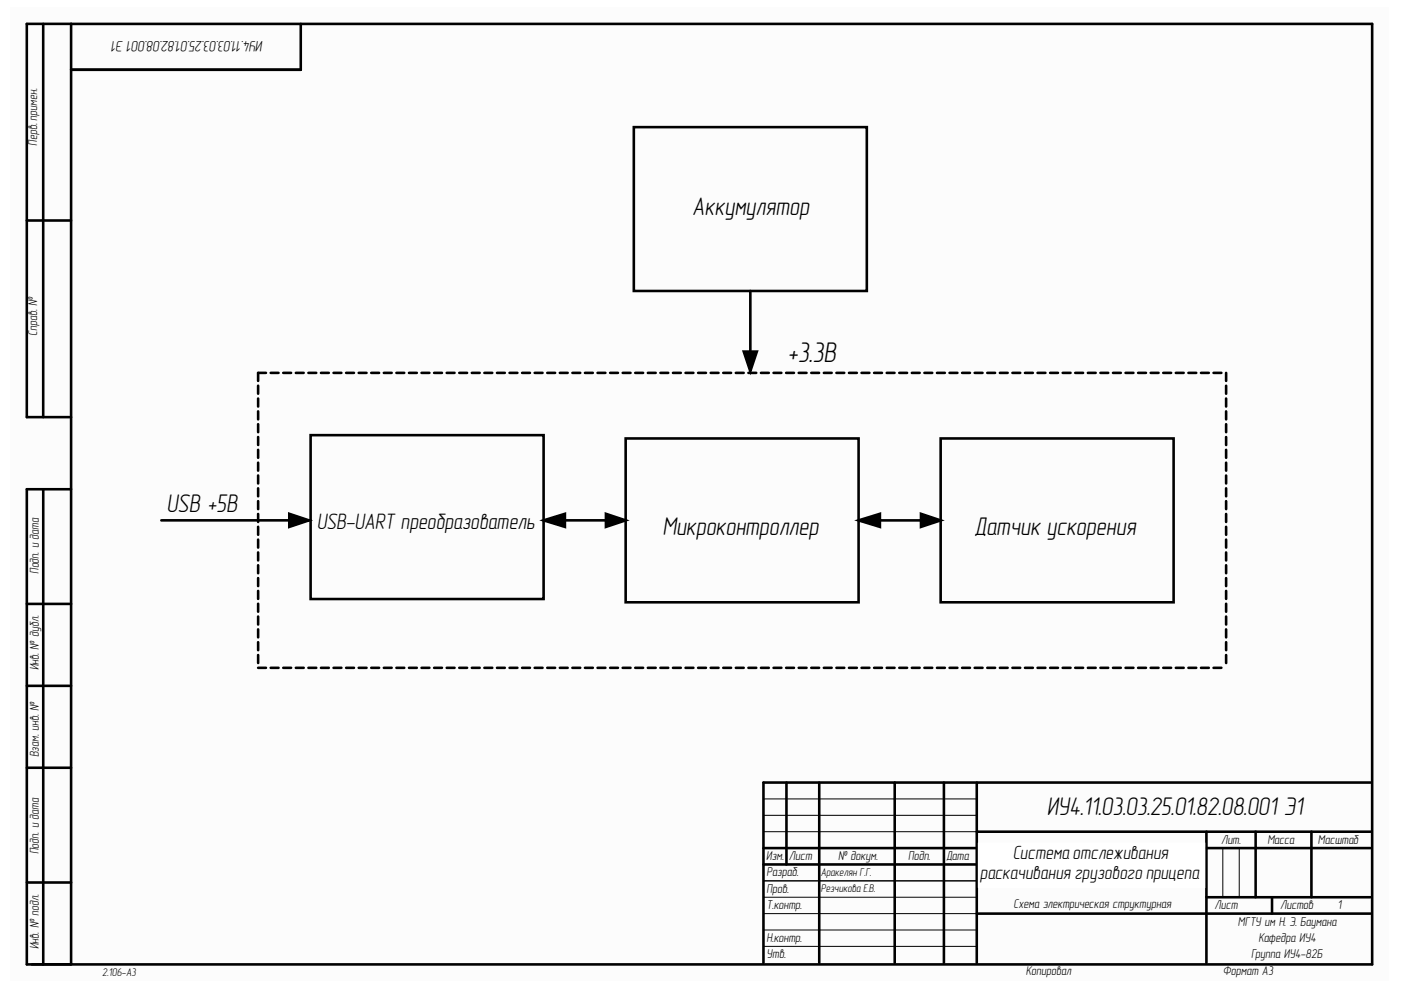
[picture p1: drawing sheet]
<svg xmlns="http://www.w3.org/2000/svg" width="297mm" height="210mm" viewBox="0 0 297 210" stroke-linecap="round" stroke-linejoin="round" font-family="sans-serif">
<g fill="#fffcf8">
<path d="M2.2 1.6h292.2v206.4h-292.2z" fill-rule="evenodd"/>
<path d="M2.2 1.6h292.2v206.4h-292.2z" fill-rule="evenodd"/>
</g>
<g fill="none" stroke="#000" stroke-width=".55">
<path d="M9.2 5.1v83.3M15.1 5.1v199.4M63.8 5.1v9.7h-48.7M5.7 46.8h9.4M15.1 88.4h-9.4v-83.3h285.2v199.4h-285.2v-100.8h9.4M9.2 103.7v100.8M5.7 128h9.4M5.7 145.4h9.4M5.7 162.8h9.4M161.9 179.8h45.2M166.7 165.9v17.4M173.7 165.9v38.2"/>
<path d="M189.7 165.9v38.2M200.1 165.9v38.2M207.1 176.3h83.5M207.1 165.9v38.2M255.8 176.3v27.8M255.8 179.8h34.8M266.2 176.3v13.9M278 176.3v13.9M290.6 165.9h-128.7v38.2M5.7 187.1h9.4M161.9 183.3h45.2M207.1 193.7h83.5"/>
<path d="M255.8 190.2h34.8M269.7 190.2v3.5"/>
</g>
<path d="M161.9 176.3h45.2M161.9 172.9h45.2M161.9 169.4h45.2M259.3 179.8v10.4M262.7 179.8v10.4M161.9 197.2h45.2M161.9 193.7h45.2M161.9 190.2h45.2M161.9 186.8h45.2M161.9 200.7h45.2" fill="none" stroke="#000" stroke-width=".21"/>
<path d="M207.4 178.8h48v9.4h-48z" fill-rule="evenodd" fill="#fff"/>
<path d="M207.4 178.8h48v9.4h-48z" fill="none" stroke="#fff" stroke-width=".21"/>
<g fill="none" stroke="#000" stroke-width=".55">
<path d="M134.4 27h49.4v34.7h-49.4zM56.4 79.1h-1.7v1.7M57.4 79.1h1.7M60.1 79.1h1.6M62.7 79.1h1.7M65.4 79.1h1.7M68.1 79.1h1.6M70.7 79.1h1.7M73.4 79.1h1.6M76 79.1h1.7M78.7 79.1h1.7M81.4 79.1h1.6"/>
<path d="M84 79.1h1.7M86.7 79.1h1.7M89.4 79.1h1.6M92 79.1h1.7M94.7 79.1h1.7M97.4 79.1h1.6M100 79.1h1.7M102.7 79.1h1.7M105.4 79.1h1.6M108 79.1h1.7M110.7 79.1h1.7M113.4 79.1h1.6"/>
<path d="M116 79.1h1.7M118.7 79.1h1.7M121.4 79.1h1.6M124 79.1h1.7M126.7 79.1h1.7M129.4 79.1h1.6M132 79.1h1.7M134.7 79.1h1.7M137.4 79.1h1.6M140 79.1h1.7M142.7 79.1h1.6M145.3 79.1h1.7"/>
<path d="M148 79.1h1.7M150.7 79.1h1.6M153.3 79.1h1.7M156 79.1h1.7M157.7 74.5h2.8l-1.4 4.2zM158.7 79.1h1.6M159.1 61.7v15.6M161.3 79.1h1.7M164 79.1h1.7M166.7 79.1h1.6M169.3 79.1h1.7M172 79.1h1.7"/>
<path d="M174.7 79.1h1.6M177.3 79.1h1.7M180 79.1h1.7M182.7 79.1h1.6M185.3 79.1h1.7M188 79.1h1.7M190.7 79.1h1.6M193.3 79.1h1.7M196 79.1h1.7M198.7 79.1h1.6M201.3 79.1h1.7M204 79.1h1.7"/>
<path d="M206.6 79.1h1.7M209.3 79.1h1.7M212 79.1h1.6M214.7 79.1h1.6M217.3 79.1h1.7M220 79.1h1.6M222.6 79.1h1.7M225.3 79.1h1.7M228 79.1h1.6M230.6 79.1h1.7M233.3 79.1h1.7M236 79.1h1.6"/>
<path d="M238.6 79.1h1.7M241.3 79.1h1.7M244 79.1h1.6M246.6 79.1h1.7M249.3 79.1h1.7M252 79.1h1.6M254.6 79.1h1.7M257.3 79.1h1.7M260 79.1v1.7M54.7 81.8v1.7M54.7 84.5v1.7M54.7 87.2v1.7"/>
<path d="M54.7 89.9v1.7M54.7 92.7v1.7M54.7 95.4v1.7M54.7 98.1v1.7M65.9 92.3h49.4v34.7h-49.4zM132.6 93h49.4v34.7h-49.4zM199.4 93h49.4v34.7h-49.4zM260 81.8v1.7M260 84.5v1.7M260 87.2v1.7M260 89.9v1.7M260 92.7v1.7"/>
<path d="M260 95.4v1.7M260 98.1v1.7M34.2 110.3h31.3M54.7 100.8v1.7M54.7 103.5v1.7M54.7 106.3v1.7M54.7 109v1.7M54.7 111.7v1.7M54.7 114.4v1.7M54.7 117.1v1.7M54.7 119.8v1.7M61.3 108.9l4.2 1.4-4.2 1.4z"/>
<path d="M115.3 110.3l4.5-1.4v2.8zM115.3 110.3h17.3M128.5 108.9l4.1 1.4-4.1 1.4zM182 110.3l4.6-1.4v2.8zM182 110.3h17.4M195.3 108.9l4.1 1.4-4.1 1.4zM260 100.8v1.7M260 103.5v1.7M260 106.3v1.6M260 109v1.7M260 111.7v1.7M260 114.4v1.7"/>
<path d="M260 117.1v1.7M260 119.8v1.7M54.7 122.6v1.7M54.7 125.3v1.7M54.7 128v1.7M54.7 130.7v1.7M54.7 133.4v1.7M54.7 136.2v1.7M54.7 138.9v1.7M260 122.6v1.7M260 125.3v1.7M260 128v1.7"/>
<path d="M260 130.7v1.7M260 133.4v1.7M260 136.2v1.7M260 138.9v1.7M54.7 141.6h1.7M57.4 141.6h1.7M60.1 141.6h1.6M62.7 141.6h1.7M65.4 141.6h1.7M68.1 141.6h1.6M70.7 141.6h1.7M73.4 141.6h1.7"/>
<path d="M76.1 141.6h1.6M78.7 141.6h1.7M81.4 141.6h1.6M84 141.6h1.7M86.7 141.6h1.7M89.4 141.6h1.6M92 141.6h1.7M94.7 141.6h1.7M97.4 141.6h1.6M100 141.6h1.7M102.7 141.6h1.7M105.4 141.6h1.6"/>
<path d="M108 141.6h1.7M110.7 141.6h1.7M113.4 141.6h1.6M116 141.6h1.7M118.7 141.6h1.7M121.4 141.6h1.6M124 141.6h1.7M126.7 141.6h1.7M129.4 141.6h1.6M132 141.6h1.7M134.7 141.6h1.7M137.4 141.6h1.6"/>
<path d="M140 141.6h1.7M142.7 141.6h1.6M145.3 141.6h1.7M148 141.6h1.7M150.7 141.6h1.6M153.3 141.6h1.7M156 141.6h1.7M158.7 141.6h1.6M161.3 141.6h1.7M164 141.6h1.7M166.7 141.6h1.6M169.3 141.6h1.7"/>
<path d="M172 141.6h1.7M174.7 141.6h1.6M177.3 141.6h1.7M180 141.6h1.7M182.7 141.6h1.6M185.3 141.6h1.7M188 141.6h1.7M190.7 141.6h1.6M193.3 141.6h1.7M196 141.6h1.7M198.7 141.6h1.6M201.3 141.6h1.7"/>
<path d="M204 141.6h1.7M206.6 141.6h1.7M209.3 141.6h1.7M212 141.6h1.6M214.7 141.6h1.6M217.3 141.6h1.7M220 141.6h1.6M222.6 141.6h1.7M225.3 141.6h1.7M228 141.6h1.6M230.6 141.6h1.7M233.3 141.6h1.7"/>
<path d="M236 141.6h1.6M238.6 141.6h1.7M241.3 141.6h1.7M244 141.6h1.6M246.6 141.6h1.7M249.3 141.6h1.7M252 141.6h1.6M254.6 141.6h1.7M257.3 141.6h1.7"/>
</g>
<path d="M157.7 74.5h2.8l-1.4 4.2zM61.3 108.9l4.2 1.4-4.2 1.4zM115.3 110.3l4.5-1.4v2.8zM128.5 108.9l4.1 1.4-4.1 1.4zM182 110.3l4.6-1.4v2.8zM195.3 108.9l4.1 1.4-4.1 1.4z" fill="#000"/>
<text font-size="6.1" x="167.1" y="76.7">+3.3В</text>
<g font-size="5.5">
<text x="146.7" y="45.6">Аккумулятор</text>
<text x="35.3" y="108.5">USB +5В</text>
<text x="140.4" y="113.4">Микроконтроллер</text>
<text x="206.6" y="113.4">Датчик ускорения</text>
<text x="221.9" y="172.8">ИУ4.11.03.03.25.01.82.08.001 Э1</text>
</g>
<text font-size="4.8" x="67.2" y="112.1">USB-UART преобразователь</text>
<g font-size="4.1">
<text x="214.7" y="182.1">Система отслеживания</text>
<text x="207.7" y="186.4">раскачивания грузового прицепа</text>
</g>
<text font-size="3.2" x="55.8" y="8.6" transform="rotate(-180 55.8 8.6)">ИУ4.11.03.03.25.01.82.08.001 Э1</text>
<g font-size="2.7">
<text x="7.9" y="31" transform="rotate(-90 7.9 31)">Перв. примен.</text>
<text x="7.9" y="71.2" transform="rotate(-90 7.9 71.2)">Справ. №</text>
<text x="8.2" y="121.7" transform="rotate(-90 8.2 121.7)">Подп. и дата</text>
<text x="8.2" y="142.2" transform="rotate(-90 8.2 142.2)">Инв. № дубл.</text>
<text x="8.2" y="160.5" transform="rotate(-90 8.2 160.5)">Взам. инв. №</text>
<text x="258.9" y="178.9">Лит.</text>
<text x="268.7" y="178.9">Масса</text>
<text x="279.4" y="178.9">Масштаб</text>
<text x="8.2" y="181.1" transform="rotate(-90 8.2 181.1)">Подп. и дата</text>
<text x="162.5" y="182.4">Изм.</text>
<text x="162.5" y="185.8">Разраб.</text>
<text x="167.3" y="182.4">Лист</text>
<text x="177.7" y="182.4">№ докум.</text>
<text x="192.6" y="182.4">Подп.</text>
<text x="200.6" y="182.4">Дата</text>
<text x="162.5" y="189.3">Пров.</text>
<text x="162.5" y="192.8">Т.контр.</text>
<text x="214.9" y="192.5">Схема электрическая структурная</text>
<text x="257.5" y="192.8">Лист</text>
<text x="262.5" y="196.3">МГТУ им Н. Э. Баумана</text>
<text x="271.4" y="192.8">Листов</text>
<text x="283.6" y="192.8">1</text>
<text x="8.2" y="201.2" transform="rotate(-90 8.2 201.2)">Инв. № подл.</text>
<text x="162.5" y="203.2">Утв.</text>
<text x="162.5" y="199.8">Н.контр.</text>
<text x="265.3" y="203.2">Группа ИУ4-82Б</text>
<text x="266.8" y="199.8">Кафедра ИУ4</text>
<text x="217.5" y="206.7">Копировал</text>
<text x="259.3" y="206.7">Формат А3</text>
</g>
<g font-size="2.4">
<text x="174" y="185.7">Аракелян Г.Г.</text>
<text x="174" y="189.2">Резчикова Е.В.</text>
<text x="21.7" y="206.9">2.106-A3</text>
</g>
</svg>
